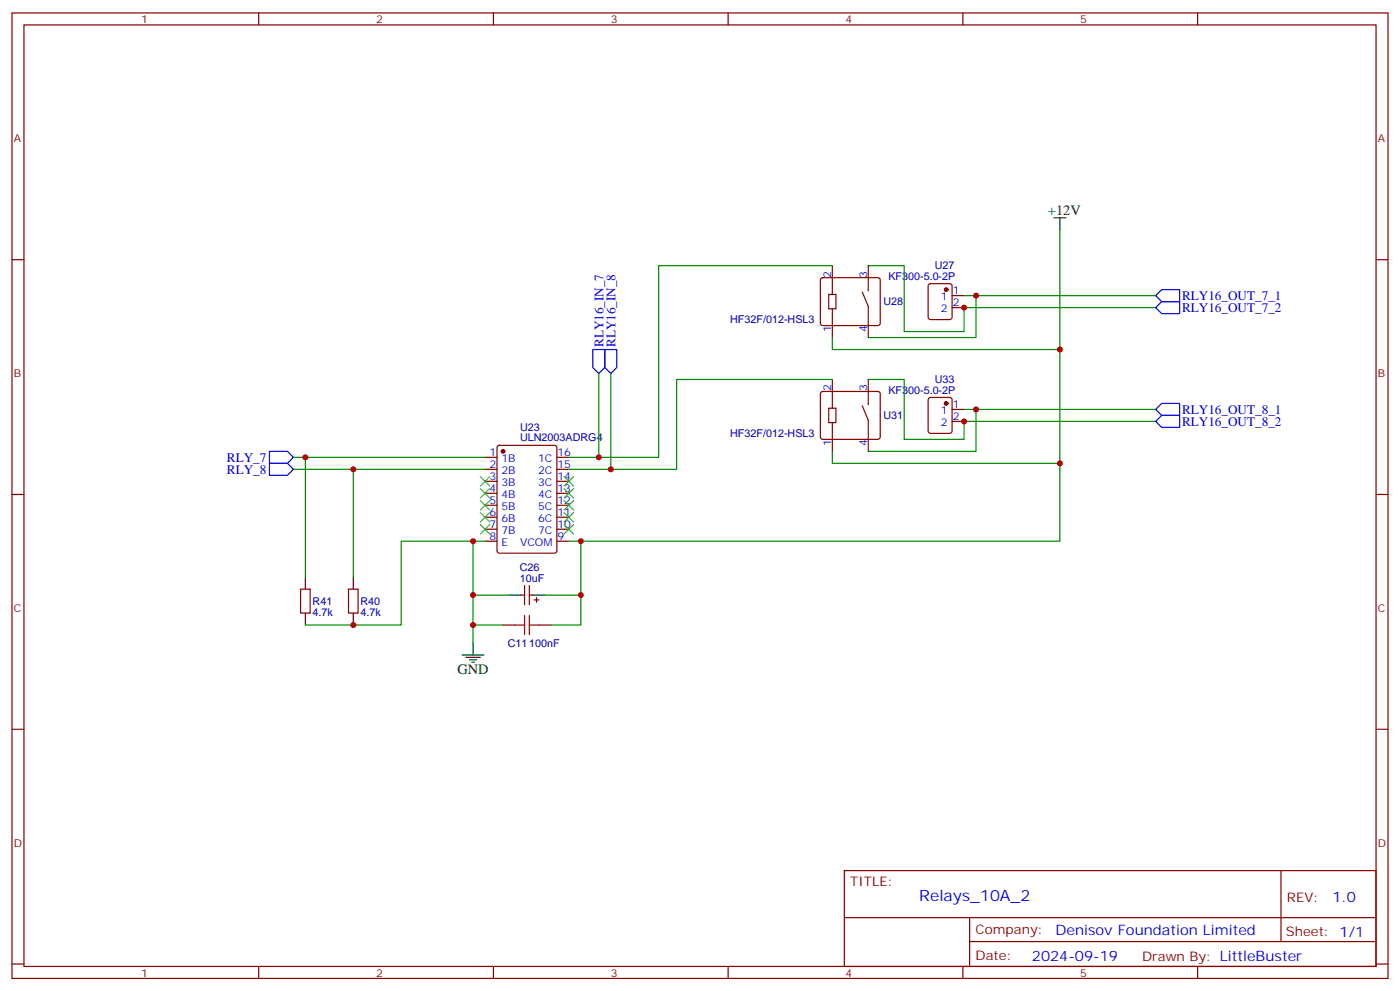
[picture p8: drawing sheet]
<svg xmlns="http://www.w3.org/2000/svg" width="412mm" height="292mm" viewBox="0 0 412 292" stroke-linecap="round" stroke-linejoin="round" font-family="sans-serif">
<g fill="none" stroke="#870000" stroke-width=".35">
<path d="M3.5 3.8h405.4v284.3h-405.4zM7.1 7.3h398.2v277.3h-398.2zM76.2 3.8v3.5M145.3 3.8v3.5M214.5 3.8v3.5M283.6 3.8v3.5M352.8 3.8v3.5M3.5 76.5h3.6M245.2 78.2v8.5M255.8 78.2v7.5M405.3 76.5h3.6M241.9 82l.5-.2h16.2l.5 .2 .2 .5v12.7l-.2 .5-.5 .2h-16.2l-.5-.2-.2-.5v-12.7z"/>
<path d="M244.1 86.7h2.1v4.2h-2.1zM245.2 90.9v8.5M254 86l1.8 4.2v9.2M273.6 83.7l.5-.2h5.7l.6 .5 .1 9.4-.5 .7h-5.9l-.6-.4-.1-9.5zM280.5 87.1h3.5M280.5 90.6h3.5M241.9 115.5l.5-.2h16.2l.5 .2 .2 .5v12.7l-.2 .5-.5 .2h-16.2l-.5-.2-.2-.5v-12.7zM245.2 111.8v8.4M254 119.5l1.8 4.3v9.1M255.8 111.8v7.4M273.6 117.3l.5-.2h5.7l.6 .4 .1 9.4-.5 .7h-5.9l-.6-.4-.1-9.4zM142.9 134.7h3.5"/>
<path d="M142.9 138.2h3.5M146.6 131.4l.5-.2h16.2l.7 .4v30.6l-.4 .7h-16.5l-.6-.4-.1-30.6zM164 134.7h3.6M164 138.2h3.6M244.1 120.2h2.1v4.3h-2.1zM245.2 124.5v8.4M280.5 120.6h3.5M280.5 124.1h3.5M3.5 145.6h3.6M142.9 141.7h3.5M142.9 145.3h3.5M142.9 148.8h3.5"/>
<path d="M142.9 152.3h3.5M142.9 155.9h3.5M142.9 159.4h3.5M164 141.7h3.6M164 145.3h3.6M164 148.8h3.6M164 152.3h3.6M164 155.9h3.6M164 159.4h3.6M405.3 145.6h3.6M88.5 173.5h2.9v7.1h-2.9zM102.7 173.5h2.8v7.1h-2.8z"/>
<path d="M153.5 175.3h1M154.5 172.4v5.7M155.9 172.4v5.7M155.9 175.3h1.1M157.3 176.7h1.4M158 176v1.4M148.2 184.1h3.5M158.7 184.1h3.6M3.5 214.8h3.6M405.3 214.8h3.6M248.7 256.4h156.6v28.2h-156.6zM377.3 256.4v20.9"/>
<path d="M248.7 270.2h156.5M285.6 277.3h119.6M285.6 270.2v14.2M3.5 283.9h3.6M76.2 284.6v3.5M145.3 284.6v3.5M214.5 284.6v3.5M283.6 284.6v3.5M352.8 284.6v3.5M405.3 283.9h3.6"/>
</g>
<g fill="none" stroke="#008700" stroke-width=".35">
<path d="M245.2 78.2h-51.2v56.5h-26.4M255.8 78.2h10.5v19.4h17.7v-7h56.4M312.2 67.7v68.8h-67v-3.6M245.2 99.4v3.5h67M284 87.1h3.5v12.3h-31.7M287.5 87.1h52.9M176.4 110v24.7M179.9 110v28.2M245.2 111.8h-45.9v26.4h-31.7M255.8 111.8h10.5v17.6h17.7v-5.3h56.4M86.4 134.7h56.5M86.4 138.2h56.5"/>
<path d="M90 134.7v35.3M104.1 138.2v31.8M284 120.6h3.5v12.3h-31.7M287.5 120.6h52.9M312.2 136.5v22.9h-144.6M139.3 159.4h-21.1v24.7h-28.2M142.9 159.4h-3.6v30M171.1 159.4v24.7h-8.8M139.3 175.3h10.6M160.5 175.3h10.6M139.3 184.1h8.9"/>
</g>
<path d="M151.7 184.1h2.8M154.5 181.3v5.6M155.9 184.1h2.8M155.9 181.3v5.6" fill="none" stroke="#a10000" stroke-width=".35"/>
<g fill="none" stroke="#000" stroke-width=".35">
<path d="M310.4 64.1h3.6M312.2 64.1v3.6M90 170v3.5M104.1 170v3.5M149.9 175.3h3.6M157 175.3h3.5M90 180.6v3.5M104.1 180.6v3.5M136.2 192.9h6.3M137.2 193.6h4.3M138.3 194.3h2.1M139 195h.7"/>
<path d="M139.3 189.4v3.5"/>
</g>
<g fill="#870000" stroke="#870000" stroke-width=".35">
<circle cx="148.2" cy="132.9" r=".53"/>
<circle cx="278.7" cy="85.3" r=".53"/>
<circle cx="278.7" cy="118.8" r=".53"/>
</g>
<path d="M342.2 88.8h5.3v3.6h-5.3l-1.8-1.8zM342.2 85.3h5.3v3.5h-5.3l-1.8-1.7zM174.6 102.9h3.6v5.3l-1.8 1.8-1.8-1.8zM178.2 102.9h3.5v5.3l-1.8 1.8-1.7-1.8zM342.2 118.8h5.3v3.5h-5.3l-1.8-1.7zM79.4 136.5h5.3l1.7 1.7-1.7 1.8h-5.3zM79.4 132.9h5.3l1.7 1.8-1.7 1.8h-5.3zM340.4 124.1l1.8-1.8h5.3v3.6h-5.3z" fill="none" stroke="#00f" stroke-width=".35"/>
<g fill="none" stroke="#3c3" stroke-width=".35">
<path d="M141.5 140.3l2.8 2.9M141.5 143.9l2.8 2.8M141.5 147.4l2.8 2.8M141.5 150.9l2.8 2.8M141.5 154.4l2.8 2.9M144.3 140.3l-2.8 2.9M144.3 143.9l-2.8 2.8M144.3 147.4l-2.8 2.8M144.3 150.9l-2.8 2.8M144.3 154.4l-2.8 2.9M166.2 154.4l2.8 2.9M166.2 150.9l2.8 2.8"/>
<path d="M166.2 147.4l2.8 2.8M166.2 143.9l2.8 2.8M166.2 140.3l2.8 2.9M169 154.4l-2.8 2.9M169 150.9l-2.8 2.8M169 147.4l-2.8 2.8M169 143.9l-2.8 2.8M169 140.3l-2.8 2.9"/>
</g>
<g fill="#c00">
<circle cx="139.3" cy="184.1" r=".88"/>
<circle cx="139.3" cy="175.3" r=".88"/>
<circle cx="139.3" cy="159.4" r=".88"/>
<circle cx="312.2" cy="102.9" r=".88"/>
<circle cx="90" cy="134.7" r=".88"/>
<circle cx="104.1" cy="138.2" r=".88"/>
<circle cx="312.2" cy="136.5" r=".88"/>
<circle cx="171.1" cy="159.4" r=".88"/>
<circle cx="171.1" cy="175.3" r=".88"/>
<circle cx="176.4" cy="134.7" r=".88"/>
<circle cx="179.9" cy="138.2" r=".88"/>
<circle cx="287.5" cy="87.1" r=".88"/>
<circle cx="284" cy="90.6" r=".88"/>
<circle cx="287.5" cy="120.6" r=".88"/>
<circle cx="284" cy="124.1" r=".88"/>
<circle cx="104.1" cy="184.1" r=".88"/>
</g>
<text font-size="4.6" fill="#00f" x="270.8" y="265.4">Relays_10A_2</text>
<g font-size="4.2">
<text x="308.7" y="63.4">+12V</text>
<text x="134.8" y="198.5">GND</text>
</g>
<g font-size="4.2" fill="#00f">
<text x="392.5" y="265.7">1.0</text>
<text x="310.9" y="275.2">Denisov Foundation Limited</text>
<text x="304" y="283">2024-09-19</text>
</g>
<g font-size="3.9" fill="#00f">
<text x="348.2" y="88.4">RLY16_OUT_7_1</text>
<text x="348.2" y="91.9">RLY16_OUT_7_2</text>
<text x="177.8" y="102.2" transform="rotate(-90 177.8 102.2)">RLY16_IN_7</text>
<text x="181.3" y="102.2" transform="rotate(-90 181.3 102.2)">RLY16_IN_8</text>
<text x="348.2" y="125.4">RLY16_OUT_8_2</text>
<text x="348.2" y="121.9">RLY16_OUT_8_1</text>
<text x="66.9" y="136">RLY_7</text>
<text x="66.9" y="139.5">RLY_8</text>
</g>
<g font-size="3.9" fill="#800">
<text x="250.5" y="261">TITLE:</text>
<text x="379.1" y="265.7">REV:</text>
<text x="287.4" y="275.2">Company:</text>
<text x="378.7" y="275.8">Sheet: 1/1</text>
<text x="287.4" y="282.9">Date:</text>
<text x="336.4" y="282.9">Drawn By: LittleBuster</text>
</g>
<g font-size="3.2" fill="#800">
<text x="41.6" y="6.8">1</text>
<text x="110.8" y="6.8">2</text>
<text x="179.9" y="6.8">3</text>
<text x="249.1" y="6.8">4</text>
<text x="318.2" y="6.8">5</text>
<text x="4.1" y="41.9">A</text>
<text x="405.9" y="41.9">A</text>
<text x="4.1" y="111.1">B</text>
<text x="405.9" y="111.1">B</text>
<text x="4.1" y="180.2">C</text>
<text x="405.9" y="180.2">C</text>
<text x="4.1" y="249.3">D</text>
<text x="405.9" y="249.3">D</text>
<text x="41.6" y="287.6">1</text>
<text x="110.8" y="287.6">2</text>
<text x="179.9" y="287.6">3</text>
<text x="249.1" y="287.6">4</text>
<text x="318.2" y="287.6">5</text>
</g>
<g font-size="3.2" fill="#00f">
<text x="244.8" y="81.8" transform="rotate(-90 244.8 81.8)">2</text>
<text x="255.4" y="81.8" transform="rotate(-90 255.4 81.8)">3</text>
<text x="277.1" y="88.5">1</text>
<text x="280.6" y="86.7">1</text>
<text x="277.1" y="92">2</text>
<text x="280.6" y="90.2">2</text>
<text x="244.8" y="97.9" transform="rotate(-90 244.8 97.9)">1</text>
<text x="255.4" y="97.9" transform="rotate(-90 255.4 97.9)">4</text>
<text x="244.8" y="115.3" transform="rotate(-90 244.8 115.3)">2</text>
<text x="255.4" y="115.3" transform="rotate(-90 255.4 115.3)">3</text>
<text x="277.1" y="122">1</text>
<text x="277.1" y="125.5">2</text>
<text x="280.6" y="120.2">1</text>
<text x="280.6" y="123.8">2</text>
<text x="244.8" y="131.4" transform="rotate(-90 244.8 131.4)">1</text>
<text x="255.4" y="131.4" transform="rotate(-90 255.4 131.4)">4</text>
<text x="144.2" y="134.3">1</text>
<text x="144.2" y="137.9">2</text>
<text x="147.7" y="136.1">1B</text>
<text x="158.5" y="136.1">1C</text>
<text x="164.2" y="137.9">15</text>
<text x="164.2" y="134.3">16</text>
<text x="144.2" y="141.4">3</text>
<text x="147.7" y="139.6">2B</text>
<text x="147.7" y="143.2">3B</text>
<text x="158.5" y="143.2">3C</text>
<text x="158.5" y="139.6">2C</text>
<text x="164.2" y="141.4">14</text>
<text x="144.2" y="144.9">4</text>
<text x="144.2" y="148.4">5</text>
<text x="147.7" y="146.7">4B</text>
<text x="158.5" y="146.7">4C</text>
<text x="164.2" y="148.4">12</text>
<text x="164.2" y="144.9">13</text>
<text x="144.2" y="152">6</text>
<text x="144.2" y="155.5">7</text>
<text x="147.7" y="150.2">5B</text>
<text x="147.7" y="153.7">6B</text>
<text x="158.5" y="153.7">6C</text>
<text x="158.5" y="150.2">5C</text>
<text x="164.2" y="155.5">10</text>
<text x="164.2" y="152">11</text>
<text x="144.2" y="159">8</text>
<text x="147.7" y="157.3">7B</text>
<text x="147.7" y="160.8">E</text>
<text x="153.2" y="160.8">VCOM</text>
<text x="158.5" y="157.3">7C</text>
<text x="164.2" y="159">9</text>
</g>
<g font-size="3.2" fill="#000080">
<text x="261.7" y="82.4">KF300-5.0-2P</text>
<text x="275.4" y="79.2">U27</text>
<text x="260.2" y="90">U28</text>
<text x="215.1" y="95.3">HF32F/012-HSL3</text>
<text x="275.4" y="112.7">U33</text>
<text x="261.7" y="115.9">KF300-5.0-2P</text>
<text x="260.2" y="123.5">U31</text>
<text x="153.2" y="130">ULN2003ADRG4</text>
<text x="153.2" y="126.8">U23</text>
<text x="215.1" y="128.8">HF32F/012-HSL3</text>
<text x="153.1" y="171.4">10uF</text>
<text x="153.1" y="168.2">C26</text>
<text x="92.1" y="178.2">R41</text>
<text x="106.2" y="178.2">R40</text>
<text x="92.1" y="181.3">4.7k</text>
<text x="106.2" y="181.3">4.7k</text>
<text x="149.6" y="190.5">C11100nF</text>
</g>
</svg>
